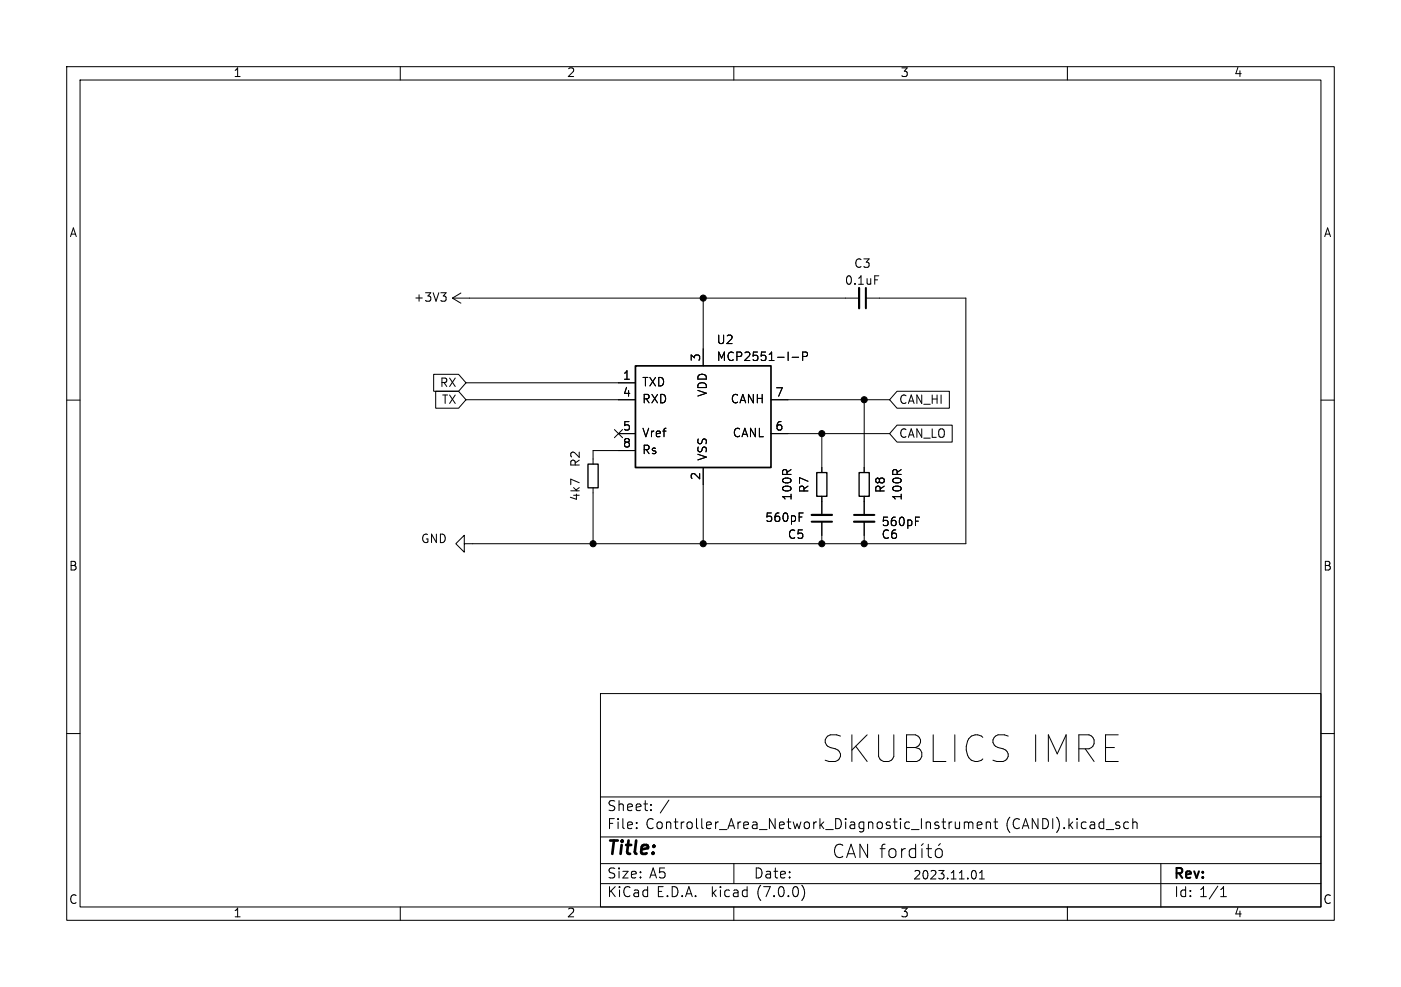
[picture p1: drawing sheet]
<svg xmlns="http://www.w3.org/2000/svg" width="210mm" height="148mm" viewBox="0 0 210 148" stroke-linecap="round" stroke-linejoin="round" font-family="sans-serif">
<g fill="none" stroke="#000" stroke-width=".15">
<path d="M10 10h190v128h-190zM12 12h186v124h-186zM60 10v2M110 10v2M160 10v2M10 60h2M65 56.1h3.7l1.1 1.3-1.1 1.3h-3.7zM65.3 58.7h3.4l1.1 1.2-1.1 1.3h-3.4zM66.1 43.9h.8l-.5 .5M66.6 44.4l.3 .2v.3l-.3 .3M67.8 44.7h61M67.8 44.7l1.3 .8"/>
<path d="M69.1 43.9l-1.3 .8M69.8 57.4h25.4M69.8 59.9h25.4M105.4 44.7v10.2M115.6 59.9h17.7M118.7 53.6h1M120.3 53.5l.6-.1 .1-.2v-.3l-.2-.1h-.5v1.3M129.5 59.9v11M129.8 44.7h15v36.8h-75.2v1.3l-1.3-1.3 1.3-1.2v1.2M131.1 41.4h.6M134.5 58.7h7.8v2.5h-7.8l-1.2-1.3zM198 60h2"/>
<path d="M88.9 73.2v8.3M92.1 64.4l1.2 1.2M92.7 65h2.5M93.3 64.4l-1.2 1.2M95.2 67.6h-6.3v2M105.4 70.1v11.4M115.6 65h17.7M119.8 76.9h.6M123.2 65v5.9M123.2 74.4v2.8M123.2 78.2v3.3M129.5 74.4v2.8"/>
<path d="M129.5 78.2v3.3M134.5 63.8h8.2v2.5h-8.2l-1.2-1.3zM137.2 77.5h.6M10 110h2M90 104h108v32h-108zM90 119.5h108M198 110h2M60 136v2M90 132.5h108M90 129.5h108M90 125.5h108M95.4 124.1v.2"/>
<path d="M95.4 123.3v.2M97.6 121.4v.2M97.6 120.6v.2M110 136v2M110 129.5v3M120.2 132.7a1.72 1.72 0 0 1 0 2.3M126.3 126.8a.75 .75 0 0 0-.8-.1 .75 .75 0 0 0-.4 .8 .85 .85 0 0 0 .2 .8 .85 .85 0 0 0 .9 .2l.1-.1M126.9 128.6l.7-2 .6 2M127.1 128h.9M130 126.6v2l-1.1-2v2M131.9 127.3h.8M132.7 126.6l-.4 .1-.1 .2v1.7"/>
<path d="M133.3 127.5a.54 .54 0 0 1 .6-.2 .54 .54 0 0 1 .4 .3v.6a.54 .54 0 0 1-.5 .4 .54 .54 0 0 1-.6-.4zM135.2 127.3v1.3M135.7 127.3a.51 .51 0 0 0-.5 .3M137.2 127.4l-.5-.1-.4 .3v.6l.2 .3 .2 .1 .5-.1M137.2 126.6v2M138.2 127.3v1.3M138.4 126.5l-.3 .3M138.9 127.3h.7M139.2 126.6v1.7v.2l.4 .1M140.4 127.4a.54 .54 0 0 1 .8 .2v.6a.54 .54 0 0 1-.5 .4 .54 .54 0 0 1-.5-.4v-.6zM141 126.5l-.3 .3M143.2 123.3l.1 .9a.41 .41 0 0 0 .5-.1"/>
<path d="M143.8 123.3v1M144.5 123.4a.37 .37 0 0 1 .7 .1M144.5 123.3v1M145.2 123.5l.2-.2h.4v1M145.2 123.5v.8M145.9 130.5a.69 .69 0 0 1 .5 .6 .69 .69 0 0 1-.2 .6l-.3 .1M146.5 123.8l.7-.2-.1-.3h-.4l-.2 .2v.7h.6M146.8 130.9l.4-.4v1.3M146.8 131.8h.7M147.8 123.4a.37 .37 0 0 1 .7 .1v.8M147.8 123.3v1M149 123.3h.5"/>
<path d="M149.2 122.8v1.2l.1 .2 .2 .1M160 136v2M169 123.3h.2M169.2 124.2l-.2 .1M169.8 123.4a.37 .37 0 0 1 .6 .1v.8M169.8 122.8v1.5M174 129.5v6.5M183 134.5h.8M183 133.4l.4-.4v1.5"/>
</g>
<path d="M95.2 54.9h20.4v15.2h-20.4z" fill="none" stroke="#000" stroke-width=".25"/>
<path d="M128.8 43.2v3M121.7 77.2h3M128 78.2h3.1" fill="none" stroke="#000" stroke-width=".33"/>
<path d="M129.8 43.2v3M121.7 78.2h3M128 77.2h3.1" fill="none" stroke="#000" stroke-width=".3"/>
<path d="M88.1 69.6h1.6v3.6h-1.6zM122.4 70.9h1.6v3.5h-1.6zM128.8 70.9h1.5v3.5h-1.5z" fill="none" stroke="#000" stroke-width=".2"/>
<g fill="#000" stroke="#000" stroke-width=".15">
<circle cx="105.4" cy="44.7" r=".46"/>
<circle cx="129.5" cy="59.9" r=".46"/>
<circle cx="123.2" cy="65" r=".46"/>
<circle cx="88.9" cy="81.5" r=".46"/>
<circle cx="105.4" cy="81.5" r=".46"/>
<circle cx="123.2" cy="81.5" r=".46"/>
<circle cx="129.5" cy="81.5" r=".46"/>
</g>
<text font-size="5.6" x="122.9" y="115.1">SKUBLICS IMRE</text>
<text font-size="2.8" x="91" y="128.8">Title:</text>
<g font-size="2.1">
<text x="91" y="124.6">File:</text>
<text x="91" y="121.9">Sheet:</text>
<text x="96.8" y="124.6">Controller_Area_Network_Diagnostic_Instrument</text>
<text x="98.9" y="121.9">/</text>
<text x="150.8" y="124.6">(CANDI).kicad_sch</text>
<text x="91" y="134.8">KiCad</text>
<text x="91" y="132">Size:</text>
<text x="97.3" y="132">A5</text>
<text x="98.4" y="134.8">E.D.A.</text>
<text x="106.7" y="134.8">kicad</text>
<text x="113" y="132">Date:</text>
<text x="113.6" y="134.8">(7.0.0)</text>
<text x="176" y="132.2">Rev:</text>
<text x="176" y="134.8">Id: 1/1</text>
</g>
<g font-size="1.8">
<text x="35" y="11.8">1</text>
<text x="85" y="11.8">2</text>
<text x="135" y="11.8">3</text>
<text x="185" y="11.8">4</text>
<text x="10.4" y="35.8">A</text>
<text x="198.4" y="35.8">A</text>
<text x="128" y="40.4">C3</text>
<text x="62" y="45.5">+3V3</text>
<text x="126.6" y="43">0.1uF</text>
<text x="107.4" y="51.9">U2</text>
<text x="65.8" y="58.3">RX</text>
<text x="93.3" y="57.2">1</text>
<text x="93.3" y="59.7">4</text>
<text x="96.3" y="58.2">TXD</text>
<text x="105.2" y="54.3" transform="rotate(-90 105.2 54.3)">3</text>
<text x="106.2" y="59.6" transform="rotate(-90 106.2 59.6)">VDD</text>
<text x="107.4" y="54.4">MCP2551-I-P</text>
<text x="116.2" y="59.7">7</text>
<text x="66.1" y="60.9">TX</text>
<text x="93.3" y="64.8">5</text>
<text x="96.3" y="60.8">RXD</text>
<text x="96.3" y="65.8">Vref</text>
<text x="109.4" y="60.8">CANH</text>
<text x="109.7" y="65.8">CANL</text>
<text x="116.2" y="64.8">6</text>
<text x="134.8" y="65.9">CAN_LO</text>
<text x="134.8" y="60.9">CAN_HI</text>
<text x="87.2" y="70.1" transform="rotate(-90 87.2 70.1)">R2</text>
<text x="93.3" y="67.3">8</text>
<text x="96.3" y="68.4">Rs</text>
<text x="106.2" y="69.1" transform="rotate(-90 106.2 69.1)">VSS</text>
<text x="87.2" y="75.2" transform="rotate(-90 87.2 75.2)">4k7</text>
<text x="105.2" y="72" transform="rotate(-90 105.2 72)">2</text>
<text x="118.9" y="75.1" transform="rotate(-90 118.9 75.1)">100R</text>
<text x="121.5" y="74" transform="rotate(-90 121.5 74)">R7</text>
<text x="132.9" y="74" transform="rotate(-90 132.9 74)">R8</text>
<text x="135.4" y="75.1" transform="rotate(-90 135.4 75.1)">100R</text>
<text x="63.1" y="81.7">GND</text>
<text x="114.6" y="78.5">560pF</text>
<text x="118" y="81.1">C5</text>
<text x="132.1" y="81.1">C6</text>
<text x="132.1" y="79.2">560pF</text>
<text x="10.3" y="85.8">B</text>
<text x="198.3" y="85.8">B</text>
<text x="10.3" y="135.8">C</text>
<text x="35" y="137.8">1</text>
<text x="85" y="137.8">2</text>
<text x="135" y="137.8">3</text>
<text x="136.9" y="132.1">2023.11.01</text>
<text x="185" y="137.8">4</text>
<text x="198.3" y="135.8">C</text>
</g>
</svg>
